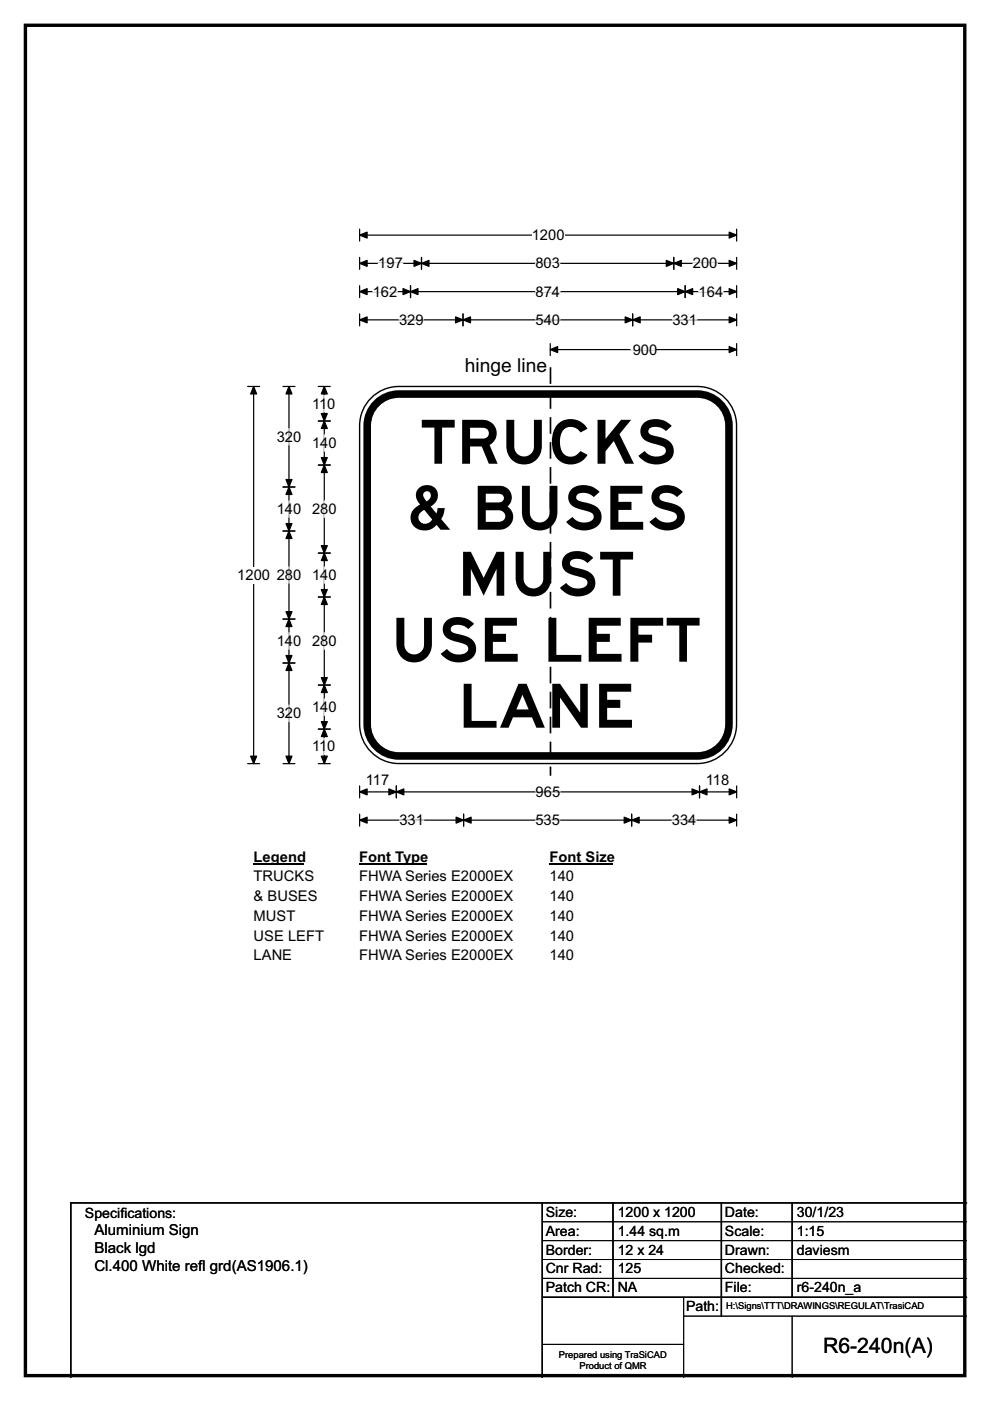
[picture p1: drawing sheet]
<svg xmlns="http://www.w3.org/2000/svg" width="210mm" height="297mm" viewBox="0 0 210 297" stroke-linecap="round" stroke-linejoin="round" font-family="sans-serif">
<path d="M5.4 5.4h199.2v286.3h-199.2z" fill="none" stroke="#000" stroke-width=".72"/>
<path d="M76.3 49.8h79.9M76.3 48.6v2.5M156.2 48.6v2.5" fill="none" stroke="#000" stroke-width=".25"/>
<g fill="#000" stroke="#000" stroke-width=".25">
<path d="M76.3 49.8l1.6-.6v1.3z" fill-rule="evenodd"/>
<path d="M154.7 49.2l1.5 .6-1.5 .7z" fill-rule="evenodd"/>
</g>
<path d="M112.8 48.1h6.9v3.5h-6.9z" fill="#fff"/>
<g fill="none" stroke="#000" stroke-width=".25">
<path d="M76.3 55.8h79.9M76.3 54.6v2.5M89.4 54.6v2.5M142.9 54.6v2.5M156.2 54.6v2.5M76.3 60.6v2.5M76.3 66.5v2.6M76.3 61.8h79.9M76.3 67.8h79.9M87.1 60.6v2.5M98.2 66.5v2.6M134.2 66.5v2.6"/>
<path d="M145.3 60.6v2.5M156.2 60.6v2.5M156.2 66.5v2.6M52.5 81.9h2.6M53.8 81.9v80M52.5 161.9h2.6M76.3 166.6v2.6M76.3 172.6v2.6M76.3 167.9h79.9M76.3 173.9h79.9M84.1 166.6v2.6M98.3 172.6v2.6"/>
<path d="M134 172.6v2.6M148.4 166.6v2.6M156.2 166.6v2.6M156.2 172.6v2.6"/>
</g>
<g fill="#000" stroke="#000" stroke-width=".25">
<path d="M76.3 55.8l1.6-.6v1.3z" fill-rule="evenodd"/>
<path d="M89.4 55.8l1.6-.6v1.3z" fill-rule="evenodd"/>
<path d="M87.8 55.2l1.6 .6-1.6 .7z" fill-rule="evenodd"/>
<path d="M141.3 55.2l1.6 .6-1.6 .7z" fill-rule="evenodd"/>
<path d="M142.9 55.8l1.6-.6v1.3z" fill-rule="evenodd"/>
<path d="M154.7 55.2l1.5 .6-1.5 .7z" fill-rule="evenodd"/>
<path d="M76.3 61.8l1.6-.6v1.3z" fill-rule="evenodd"/>
<path d="M76.3 67.8l1.6-.6v1.3z" fill-rule="evenodd"/>
<path d="M87.1 61.8l1.6-.6v1.3z" fill-rule="evenodd"/>
<path d="M85.5 61.2l1.6 .6-1.6 .7z" fill-rule="evenodd"/>
<path d="M98.2 67.8l1.6-.6v1.3z" fill-rule="evenodd"/>
<path d="M96.6 67.2l1.6 .6-1.6 .7z" fill-rule="evenodd"/>
<path d="M132.6 67.2l1.6 .6-1.6 .7z" fill-rule="evenodd"/>
<path d="M134.2 67.8l1.6-.6v1.3z" fill-rule="evenodd"/>
<path d="M143.7 61.2l1.6 .6-1.6 .7z" fill-rule="evenodd"/>
<path d="M145.3 61.8l1.6-.6v1.3z" fill-rule="evenodd"/>
<path d="M154.7 61.2l1.5 .6-1.5 .7z" fill-rule="evenodd"/>
<path d="M154.7 67.2l1.5 .6-1.5 .7z" fill-rule="evenodd"/>
<path d="M53.8 81.9l.6 1.6h-1.2z" fill-rule="evenodd"/>
<path d="M53.2 160.3h1.2l-.6 1.6z" fill-rule="evenodd"/>
<path d="M76.3 167.9l1.6-.6v1.2z" fill-rule="evenodd"/>
<path d="M76.3 173.9l1.6-.6v1.2z" fill-rule="evenodd"/>
<path d="M84.1 167.9l1.6-.6v1.2z" fill-rule="evenodd"/>
<path d="M82.5 167.3l1.6 .6-1.6 .6z" fill-rule="evenodd"/>
<path d="M98.3 173.9l1.6-.6v1.2z" fill-rule="evenodd"/>
<path d="M96.7 173.3l1.6 .6-1.6 .6z" fill-rule="evenodd"/>
<path d="M132.4 173.3l1.6 .6-1.6 .6z" fill-rule="evenodd"/>
<path d="M134 173.9l1.6-.6v1.2z" fill-rule="evenodd"/>
<path d="M146.8 167.3l1.6 .6-1.6 .6z" fill-rule="evenodd"/>
<path d="M148.4 167.9l1.6-.6v1.2z" fill-rule="evenodd"/>
<path d="M154.7 167.3l1.5 .6-1.5 .6z" fill-rule="evenodd"/>
<path d="M154.7 173.3l1.5 .6-1.5 .6z" fill-rule="evenodd"/>
</g>
<g fill="none" stroke="#fff" stroke-width=".25">
<path d="M80.2 55.8h5.2M113.6 55.8h5.2M147 55.8h5.2M79.1 61.8h5.2M84.6 67.8h5.2M113.6 61.8h5.2M113.6 67.8h5.2M142.6 67.8h5.2M148.2 61.8h5.2M84.7 173.9h5.2M113.6 173.9h5.2M113.6 167.9h5.2"/>
<path d="M142.5 173.9h5.2"/>
</g>
<path d="M50.3 120.2h7v3.5h-7z" fill="#fff"/>
<g fill="none" stroke="#000" stroke-width=".25">
<path d="M60 81.9h2.6M61.3 81.9v80M67.5 81.9h2.6M67.5 89.3h2.6M67.5 98.6h2.6M68.8 81.9v80M60 103.3h2.6M60 112.6h2.6M67.5 117.3h2.6M60 131.3h2.6M67.5 126.6h2.6M60 140.6h2.6"/>
<path d="M67.5 145.2h2.6M67.5 154.6h2.6M60 161.9h2.6M67.5 161.9h2.6"/>
</g>
<g fill="#000" stroke="#000" stroke-width=".25">
<path d="M61.3 81.9l.6 1.6h-1.2z" fill-rule="evenodd"/>
<path d="M68.8 89.3l.6 1.6h-1.3z" fill-rule="evenodd"/>
<path d="M68.1 97h1.3l-.6 1.6z" fill-rule="evenodd"/>
<path d="M68.8 81.9l.6 1.6h-1.3z" fill-rule="evenodd"/>
<path d="M68.1 87.7h1.3l-.6 1.6z" fill-rule="evenodd"/>
<path d="M68.8 98.6l.6 1.6h-1.3z" fill-rule="evenodd"/>
<path d="M61.3 103.3l.6 1.5h-1.2z" fill-rule="evenodd"/>
<path d="M60.7 111h1.2l-.6 1.6z" fill-rule="evenodd"/>
<path d="M60.7 101.7h1.2l-.6 1.6z" fill-rule="evenodd"/>
<path d="M61.3 112.6l.6 1.6h-1.2z" fill-rule="evenodd"/>
<path d="M68.1 115.7h1.3l-.6 1.6z" fill-rule="evenodd"/>
<path d="M68.8 117.3l.6 1.6h-1.3z" fill-rule="evenodd"/>
<path d="M60.7 129.7h1.2l-.6 1.6z" fill-rule="evenodd"/>
<path d="M61.3 131.3l.6 1.5h-1.2z" fill-rule="evenodd"/>
<path d="M68.1 125h1.3l-.6 1.6z" fill-rule="evenodd"/>
<path d="M68.8 126.6l.6 1.6h-1.3z" fill-rule="evenodd"/>
<path d="M60.7 139h1.2l-.6 1.6z" fill-rule="evenodd"/>
<path d="M61.3 140.6l.6 1.6h-1.2z" fill-rule="evenodd"/>
<path d="M68.1 143.7h1.3l-.6 1.5z" fill-rule="evenodd"/>
<path d="M68.8 145.2l.6 1.6h-1.3z" fill-rule="evenodd"/>
<path d="M68.1 153h1.3l-.6 1.6z" fill-rule="evenodd"/>
<path d="M68.8 154.6l.6 1.6h-1.3z" fill-rule="evenodd"/>
<path d="M60.7 160.3h1.2l-.6 1.6z" fill-rule="evenodd"/>
<path d="M68.1 160.3h1.3l-.6 1.6z" fill-rule="evenodd"/>
</g>
<path d="M61.3 90.9v3.4M68.8 83.9v3.4M68.8 92.2v3.5M61.3 106.2v3.5M68.8 106.2v3.5M61.3 120.2v3.5M61.3 134.2v3.5M68.8 120.2v3.5M68.8 134.2v3.5M61.3 149.5v3.5M68.8 148.2v3.5M68.8 156.5v3.5" fill="none" stroke="#fff" stroke-width=".25"/>
<path d="M53.8 179.9h10.8v3.5h-10.8z" fill="#fff"/>
<path d="M53.8 183.2h10.8" fill="none" stroke="#000" stroke-width=".32"/>
<path d="M76.2 179.9h14.4v3.5h-14.4z" fill="#fff"/>
<path d="M76.2 183.2h14.4" fill="none" stroke="#000" stroke-width=".32"/>
<path d="M116.6 179.9h13.4v3.5h-13.4z" fill="#fff"/>
<path d="M116.6 183.2h13.4" fill="none" stroke="#000" stroke-width=".32"/>
<g fill="#fff">
<path d="M53.8 184.1h12.8v3.5h-12.8z"/>
<path d="M76.2 184.1h32.9v3.5h-32.9z"/>
<path d="M116.6 184.1h5.2v3.5h-5.2z"/>
<path d="M53.8 188.3h13.5v3.5h-13.5z"/>
<path d="M76.2 188.3h32.9v3.5h-32.9z"/>
<path d="M116.6 188.3h5.2v3.5h-5.2z"/>
<path d="M53.8 192.5h8.8v3.4h-8.8z"/>
<path d="M76.2 192.5h32.9v3.4h-32.9z"/>
<path d="M116.6 192.5h5.2v3.4h-5.2z"/>
<path d="M53.8 196.6h14.9v3.5h-14.9z"/>
<path d="M76.2 196.6h32.9v3.5h-32.9z"/>
<path d="M116.6 196.6h5.2v3.5h-5.2z"/>
<path d="M53.8 200.8h8.1v3.5h-8.1z"/>
<path d="M76.2 200.8h32.9v3.5h-32.9z"/>
<path d="M116.6 200.8h5.2v3.5h-5.2z"/>
</g>
<path d="M78.7 84.4a8.3 8.3 0 0 1 5.9-2.5h63.3a8.3 8.3 0 0 1 8.3 8.4v63.2a8.4 8.4 0 0 1-8.3 8.4h-63.3a8.3 8.3 0 0 1-8.3-8.4v-63.2a8.3 8.3 0 0 1 2.4-5.9z" fill-rule="evenodd" fill="#fff" stroke="#fff" stroke-width=".21"/>
<path d="M79.5 85.9a6.7 6.7 0 0 1 5.1-2.4h63.3a6.7 6.7 0 0 1 6.7 6.8v63.2a6.7 6.7 0 0 1-6.7 6.8h-63.3a6.7 6.7 0 0 1-6.7-6.8v-63.2a6.7 6.7 0 0 1 1.6-4.4z" fill="none" stroke="#000" stroke-width="1.6"/>
<path d="M78.7 84.4a8.3 8.3 0 0 1 5.9-2.5h63.3a8.3 8.3 0 0 1 8.3 8.4v63.2a8.4 8.4 0 0 1-8.3 8.4h-63.3a8.3 8.3 0 0 1-8.3-8.4v-63.2a8.3 8.3 0 0 1 2.4-5.9zM115 255v37M130 255v20M153 255v24M168 255v20M205 255h-190v37M115 275h90" fill="none" stroke="#000" stroke-width=".3"/>
<path d="M115 259h90M115 263h90M115 267h90M115 271h90M145 279h60M145 275v17M168 279v13M115 285h30" fill="none" stroke="#000" stroke-width=".21"/>
<path d="M116.7 72.8v2.6M118.1 74.1h38.1M156.2 72.8v2.6" fill="none" stroke="#000" stroke-width=".25"/>
<g fill="#000" stroke="#000" stroke-width=".25">
<path d="M116.7 74.1l1.6-.6v1.3z" fill-rule="evenodd"/>
<path d="M154.7 73.5l1.5 .6-1.5 .7z" fill-rule="evenodd"/>
</g>
<path d="M133.8 74.1h5.2" fill="none" stroke="#fff" stroke-width=".25"/>
<path d="M116.8 77.9v86.6" fill="none" stroke="#000" stroke-width=".35" stroke-dasharray="3.5 1.8" stroke-linecap="butt"/>
<g font-size="12.9">
<text x="89.1" y="98.3">TRUCKS</text>
<text x="86.1" y="112.3">&amp; BUSES</text>
<text x="97" y="126.3">MUST</text>
<text x="82.9" y="140.3">USE LEFT</text>
<text x="97.1" y="154.3">LANE</text>
</g>
<text font-size="4.5" x="174.6" y="286.9">R6-240n(A)</text>
<text font-size="4.1" x="98.6" y="78.9">hinge line</text>
<g font-size="3.2">
<text x="20" y="261.9">Aluminium Sign</text>
<text x="20" y="265.8">Black lgd</text>
<text x="20" y="269.6">Cl.400 White ref</text>
<text x="42" y="269.6">l grd(AS1906.1)</text>
</g>
<g font-size="3.1">
<text x="112.8" y="50.9">1200</text>
<text x="80.2" y="56.9">197</text>
<text x="113.6" y="56.9">803</text>
<text x="147" y="56.9">200</text>
<text x="79.1" y="62.9">162</text>
<text x="113.6" y="62.9">874</text>
<text x="148.2" y="62.9">164</text>
<text x="84.6" y="68.9">329</text>
<text x="113.6" y="68.9">540</text>
<text x="142.6" y="68.9">331</text>
<text x="134.2" y="75.2">900</text>
<text x="66.2" y="86.7">110</text>
<text x="58.7" y="93.6">320</text>
<text x="66.2" y="95">140</text>
<text x="58.7" y="109">140</text>
<text x="66.2" y="109">280</text>
<text x="50.3" y="123">1200</text>
<text x="58.7" y="123">280</text>
<text x="66.2" y="123">140</text>
<text x="58.7" y="137">140</text>
<text x="66.2" y="137">280</text>
<text x="58.7" y="152.3">320</text>
<text x="66.2" y="151">140</text>
<text x="66.2" y="159.3">110</text>
<text x="77.6" y="166.5">117</text>
<text x="149.7" y="166.5">118</text>
<text x="113.6" y="169">965</text>
<text x="84.7" y="174.9">331</text>
<text x="113.6" y="174.9">535</text>
<text x="142.5" y="174.9">334</text>
<text x="53.8" y="182.7">Legend</text>
<text x="76.2" y="182.7">Font Type</text>
<text x="116.6" y="182.7">Font Size</text>
<text x="53.8" y="186.9">TRUCKS</text>
<text x="53.8" y="191.1">&amp; BUSES</text>
<text x="76.2" y="186.9">FHWA Series E2000EX</text>
<text x="76.2" y="191.1">FHWA Series E2000EX</text>
<text x="116.6" y="186.9">140</text>
<text x="116.6" y="191.1">140</text>
<text x="53.8" y="195.2">MUST</text>
<text x="76.2" y="195.2">FHWA Series E2000EX</text>
<text x="116.6" y="195.2">140</text>
<text x="53.8" y="199.4">USE LEFT</text>
<text x="53.8" y="203.6">LANE</text>
<text x="76.2" y="199.4">FHWA Series E2000EX</text>
<text x="76.2" y="203.6">FHWA Series E2000EX</text>
<text x="116.6" y="199.4">140</text>
<text x="116.6" y="203.6">140</text>
</g>
<g font-size="3">
<text x="115.8" y="258">Size:</text>
<text x="131" y="258">1200 x 1200</text>
<text x="153.8" y="258">Date:</text>
<text x="169" y="258">30/1/23</text>
<text x="18" y="258.2">Specif</text>
<text x="25.5" y="258.2">ications:</text>
<text x="115.8" y="262">Area:</text>
<text x="131" y="262">1.44 sq.m</text>
<text x="153.8" y="262">Scale:</text>
<text x="169" y="262">1:15</text>
<text x="115.8" y="266">Border:</text>
<text x="115.8" y="270">Cnr Rad:</text>
<text x="131" y="266">12 x 24</text>
<text x="131" y="270">125</text>
<text x="153.8" y="266">Drawn:</text>
<text x="153.8" y="270">Checked:</text>
<text x="169" y="266">daviesm</text>
<text x="115.8" y="274">Patch CR:</text>
<text x="131" y="274">NA</text>
<text x="153.8" y="274">File:</text>
<text x="169" y="274">r6-240n_a</text>
<text x="145.5" y="278">Path:</text>
</g>
<g font-size="2">
<text x="154" y="277.6">H:\Signs\TTT\DRAWINGS\REGULAT\TrasiCAD</text>
<text x="118.5" y="287.8">Prepared using TraSiCAD</text>
<text x="122.9" y="290.2">Product of QMR</text>
</g>
</svg>
